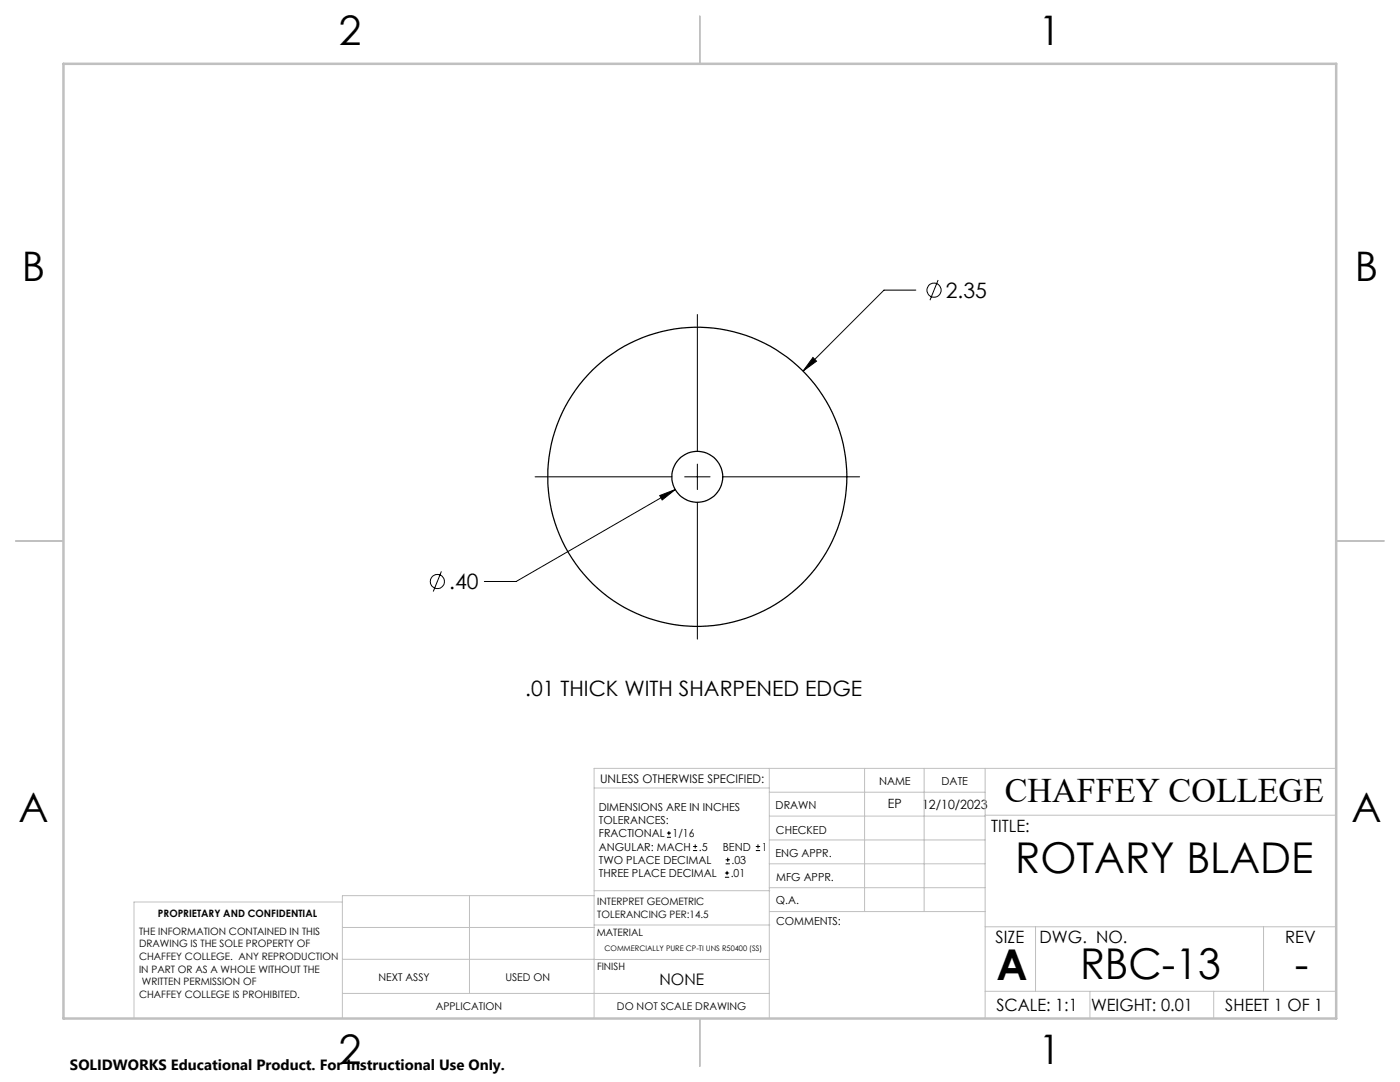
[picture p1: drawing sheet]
<svg xmlns="http://www.w3.org/2000/svg" width="279mm" height="216mm" viewBox="0 0 279 216" stroke-linecap="round" stroke-linejoin="round" font-family="sans-serif">
<g fill="none" stroke="#000" stroke-width=".25">
<circle cx="139.2" cy="95.1" r="29.9"/>
<circle cx="139.2" cy="95.1" r="5.1"/>
</g>
<g fill="none" stroke="#000" stroke-width=".2">
<path d="M182.8 57.9h-6.4l-16.1 16.1M187.2 55.9l-1.6 4M139.2 62.8v27.3M162.2 71.3l.7 .8-2.6 1.9zM106.8 95.1h27.3M131.7 98.9l3.1-1.2-2.6 2.1zM134.8 97.7l-31.8 18.3h-6.3M136.6 95.1h5.1M139.2 92.6v5.1M144.3 95.1h27.3M88.1 114l-1.6 4M139.2 100.2v27.3"/>
<path d="M133.1 167.1h.8M133.1 166.2h.8M133.5 165.8v.9M138.3 169.7h.8M138.3 168.9h.8M138.7 168.5v.8M144.7 175h.8M144.7 174.2h.8M144.8 172.4h.9M144.8 171.6h.9M145.1 173.8v.8M145.2 171.1v.9"/>
<path d="M150.8 169.7h.9M150.8 168.9h.9M151.3 168.5v.8"/>
<circle cx="186.4" cy="57.9" r="1.41"/>
<circle cx="87.3" cy="116" r="1.4"/>
</g>
<g fill="none" stroke="#c0c0c0" stroke-width=".2">
<path d="M118.6 157.2h34.9M153.5 153.3v49.9M153.5 158.1h43.1M172.5 153.3v28.6M184.4 153.3v28.6M196.6 153.3v49.9M266.7 153.3h-148.1v49.9M68.3 180h-41.6v23.2M93.7 178.7v19.5M118.6 178.7h-50.3v24.5M118.6 177.7h35M153.5 167.6h43.1"/>
<path d="M153.5 162.8h43.1M153.5 172.4h43.1M153.5 177.1h43.1M196.6 162.7h70.1M68.3 198.2h85.2M68.3 191.4l85.2 .1M68.3 185.1h50.3M118.6 184.6h35M153.6 181.9h43M196.6 197.8h70.1M196.6 184.9h70.1M206.7 184.9v12.9"/>
<path d="M217.5 197.8v5.4M242.2 197.8v5.4M252.2 184.9v12.9"/>
</g>
<path d="M139.7 3.2v9.5M3.1 107.9h9.6M266.7 107.9h9.5M139.7 203.2v9.6" fill="none" stroke="#c0c0c0" stroke-width=".25"/>
<path d="M12.7 12.7h254v190.5h-254z" fill="none" stroke="#c0c0c0" stroke-width=".5"/>
<path d="M162.2 71.3l-1.9 2.7 2.6-1.9zM131.7 98.9l.5 .9 2.6-2.1z" fill="#000"/>
<g font-size="8.5">
<text x="202.6" y="174.2">ROTARY BLADE</text>
<text x="198.9" y="195.5">A</text>
<text x="215.6" y="195.4">RBC-13</text>
<text x="258.4" y="195.4">-</text>
</g>
<g font-size="8.1">
<text x="67.6" y="8.9">2</text>
<text x="207.3" y="8.9">1</text>
<text x="4.4" y="56.2">B</text>
<text x="270.4" y="56.2">B</text>
<text x="3.7" y="164.1">A</text>
<text x="269.7" y="164.1">A</text>
<text x="67.6" y="212.4">2</text>
<text x="207.3" y="212.4">1</text>
</g>
<text font-size="6.9" x="200.5" y="160.1">CHAFFEY COLLEGE</text>
<g font-size="4.2">
<text x="188.8" y="59.4">2.35</text>
<text x="89.6" y="117.6">.40</text>
<text x="104.8" y="138.8">.01 THICK WITH SHARPENED EDGE</text>
</g>
<g font-size="3.4">
<text x="197.8" y="166">TITLE:</text>
<text x="198.7" y="188.1">SIZE</text>
<text x="207.5" y="188.1">DWG. NO.</text>
<text x="256.5" y="188.2">REV</text>
<text x="198.8" y="201.7">SCALE: 1:1</text>
<text x="217.7" y="201.8">WEIGHT: 0.01</text>
<text x="244.5" y="201.7">SHEET 1 OF 1</text>
</g>
<text font-size="3.2" x="131.6" y="196.6">NONE</text>
<text font-size="3" x="14" y="213.5">SOLIDWORKS Educational Product. For Instructional Use Only.</text>
<g font-size="2.5">
<text x="177.2" y="161.3">EP</text>
<text x="184" y="161.4">12/10/2023</text>
</g>
<text font-size="2.4" x="119.8" y="156.2">UNLESS OTHERWISE SPECIFIED:</text>
<g font-size="2.2">
<text x="119.5" y="161.8">DIMENSIONS ARE IN INCHES</text>
<text x="154.8" y="161.4">DRAWN</text>
<text x="175.4" y="156.6">NAME</text>
<text x="187.9" y="156.7">DATE</text>
<text x="119.5" y="164.4">TOLERANCES:</text>
<text x="119.5" y="167.1">FRACTIONAL</text>
<text x="134.2" y="167.1">1/16</text>
<text x="154.9" y="166.3">CHECKED</text>
<text x="119.5" y="172.4">TWO PLACE DECIMAL</text>
<text x="119.5" y="169.7">ANGULAR: MACH</text>
<text x="139.5" y="169.7">.5</text>
<text x="144.2" y="169.7">BEND</text>
<text x="146" y="172.4">.03</text>
<text x="152" y="169.7">1</text>
<text x="154.8" y="171">ENG APPR.</text>
<text x="119.5" y="175">THREE PLACE DECIMAL</text>
<text x="145.8" y="175">.01</text>
<text x="154.9" y="175.7">MFG APPR.</text>
<text x="154.9" y="180.4">Q.A.</text>
<text x="154.9" y="184.6">COMMENTS:</text>
</g>
<g font-size="2.1">
<text x="75.5" y="195.7">NEXT ASSY</text>
<text x="100.9" y="195.7">USED ON</text>
<text x="86.9" y="201.5">APPLICATION</text>
<text x="123.1" y="201.6">DO NOT SCALE DRAWING</text>
</g>
<g font-size="2">
<text x="31.5" y="182.9">PROPRIETARY AND CONFIDENTIAL</text>
<text x="119.2" y="180.6">INTERPRET GEOMETRIC</text>
<text x="119.2" y="183.1">TOLERANCING PER:14.5</text>
<text x="27.8" y="186.5">THE INFORMATION CONTAINED IN THIS</text>
<text x="27.8" y="189">DRAWING IS THE SOLE PROPERTY OF</text>
<text x="27.8" y="191.6">CHAFFEY COLLEGE. ANY REPRODUCTION</text>
<text x="119.1" y="186.7">MATERIAL</text>
<text x="27.8" y="194.1">IN PART OR AS A WHOLE WITHOUT THE</text>
<text x="28.3" y="196.6">WRITTEN PERMISSION OF</text>
<text x="119.1" y="193.5">FINISH</text>
<text x="27.8" y="199.1">CHAFFEY COLLEGE IS PROHIBITED.</text>
</g>
<text font-size="1.5" x="120.7" y="189.8">COMMERCIALLY PURE CP-TI UNS R50400 (SS)</text>
</svg>
